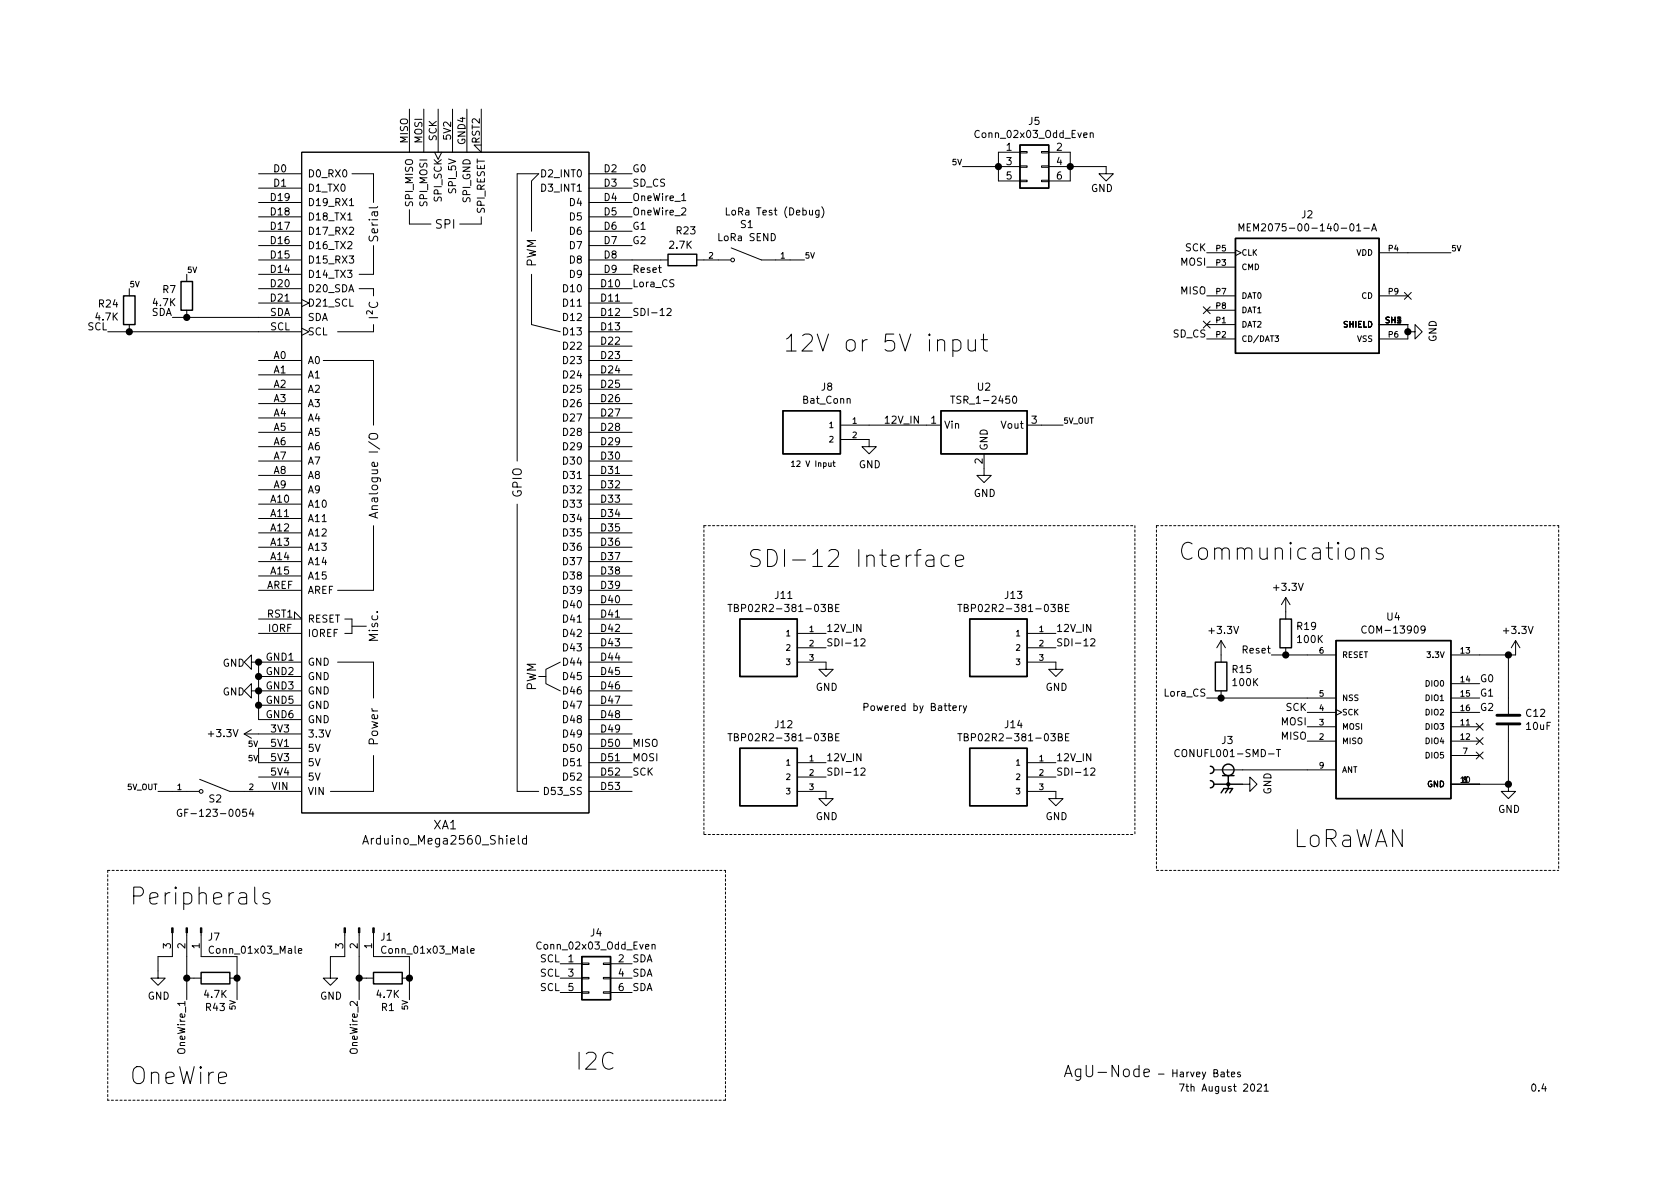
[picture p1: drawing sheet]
EESchema Schematic File Version 4
EELAYER 30 0
EELAYER END
$Descr A4 11693 8268
encoding utf-8
Sheet 1 1
Title ""
Date ""
Rev ""
Comp ""
Comment1 ""
Comment2 ""
Comment3 ""
Comment4 ""
$EndDescr
Text Notes 7400 7500 0    79   ~ 0
AgU-Node
Text Notes 8200 7600 0    50   ~ 0
7th August 2021
Text Notes 8050 7500 0    50   ~ 0
- Harvey Bates
Text Notes 10650 7600 0    50   ~ 0
0.4
$Comp
L UniversalNode-rescue:GND-power #PWR0120
U 1 1
P 7700 1150
F 0 "#PWR0120" H 7700 900 50  0001 C CNN
F 1 "GND" H 7750 1000 50  0000 R CNN
F 2 "" H 7700 1150 50  0001 C CNN
F 3 "" H 7700 1150 50  0001 C CNN
	1    7700 1150
	1    0    0    -1  
$EndComp
Wire Wire Line
	7450 1150 7700 1150
Wire Wire Line
	7450 1250 7450 1150
Connection ~ 7450 1150
Wire Wire Line
	7450 1150 7450 1050
Wire Wire Line
	6950 1050 6950 1150
Connection ~ 6950 1150
Wire Wire Line
	6950 1150 6950 1250
Wire Wire Line
	6950 1150 6700 1150
Text Label 7350 4500 0    50   ~ 0
SDI-12
Text Label 5750 4500 0    50   ~ 0
SDI-12
$Comp
L TBP02R2-381-03BE:TBP02R2-381-03BE J13
U 1 1
P 6950 4500
F 0 "J13" H 6843 4867 50  0000 C CNN
F 1 "TBP02R2-381-03BE" H 6843 4776 50  0000 C CNN
F 2 "TBP02R2-381-03BE:CUI_TBP02R2-381-03BE" H 6950 4500 50  0001 L BNN
F 3 "" H 6950 4500 50  0001 L BNN
F 4 "Manufacturer Recommendations" H 6950 4500 50  0001 L BNN "STANDARD"
F 5 "CUI" H 6950 4500 50  0001 L BNN "MANUFACTURER"
	1    6950 4500
	-1   0    0    -1  
$EndComp
$Comp
L TBP02R2-381-03BE:TBP02R2-381-03BE J11
U 1 1
P 5350 4500
F 0 "J11" H 5243 4867 50  0000 C CNN
F 1 "TBP02R2-381-03BE" H 5243 4776 50  0000 C CNN
F 2 "TBP02R2-381-03BE:CUI_TBP02R2-381-03BE" H 5350 4500 50  0001 L BNN
F 3 "" H 5350 4500 50  0001 L BNN
F 4 "Manufacturer Recommendations" H 5350 4500 50  0001 L BNN "STANDARD"
F 5 "CUI" H 5350 4500 50  0001 L BNN "MANUFACTURER"
	1    5350 4500
	-1   0    0    -1  
$EndComp
Wire Notes Line
	4900 3650 4900 5800
Wire Notes Line
	7900 3650 7900 5800
Text Notes 5200 3950 0    118  ~ 0
SDI-12 Interface\n
$Comp
L UniversalNode-rescue:Conn_02x03_Odd_Even-Connector_Generic J5
U 1 1
P 7150 1150
F 0 "J5" H 7200 1467 50  0000 C CNN
F 1 "Conn_02x03_Odd_Even" H 7200 1376 50  0000 C CNN
F 2 "Connector_PinSocket_2.54mm:PinSocket_2x03_P2.54mm_Vertical" H 7150 1150 50  0001 C CNN
F 3 "~" H 7150 1150 50  0001 C CNN
	1    7150 1150
	1    0    0    -1  
$EndComp
$Comp
L UniversalNode-rescue:Conn_01x03_Male-Connector J7
U 1 1
P 1300 6450
F 0 "J7" V 1362 6594 50  0000 L CNN
F 1 "Conn_01x03_Male" V 1453 6594 50  0000 L CNN
F 2 "Connector_PinSocket_2.54mm:PinSocket_1x03_P2.54mm_Vertical" H 1300 6450 50  0001 C CNN
F 3 "~" H 1300 6450 50  0001 C CNN
	1    1300 6450
	0    1    1    0   
$EndComp
$Comp
L UniversalNode-rescue:R-Device R43
U 1 1
P 1500 6800
F 0 "R43" V 1293 6800 50  0000 C CNN
F 1 "4.7K" V 1384 6800 50  0000 C CNN
F 2 "Resistor_SMD:R_0805_2012Metric" V 1430 6800 50  0001 C CNN
F 3 "~" H 1500 6800 50  0001 C CNN
	1    1500 6800
	0    -1   -1   0   
$EndComp
Wire Wire Line
	1400 6650 1650 6650
Wire Wire Line
	1650 6650 1650 6800
$Comp
L UniversalNode-rescue:GND-power #PWR0115
U 1 1
P 1100 6750
F 0 "#PWR0115" H 1100 6500 50  0001 C CNN
F 1 "GND" H 1105 6577 50  0000 C CNN
F 2 "" H 1100 6750 50  0001 C CNN
F 3 "" H 1100 6750 50  0001 C CNN
	1    1100 6750
	1    0    0    -1  
$EndComp
Wire Wire Line
	1100 6750 1100 6650
Wire Wire Line
	1100 6650 1200 6650
Connection ~ 1650 6800
Wire Wire Line
	1650 6800 1650 6950
Wire Wire Line
	1300 6650 1300 6800
Wire Wire Line
	1300 6800 1350 6800
Connection ~ 1300 6800
Wire Wire Line
	1300 6800 1300 6950
Wire Wire Line
	7250 2950 7400 2950
Text Label 7400 2950 0    39   ~ 0
5V_OUT
Text Label 6150 2950 0    50   ~ 0
12V_IN
Wire Wire Line
	6050 2950 6450 2950
$Comp
L UniversalNode-rescue:GND-power #PWR0107
U 1 1
P 6850 3250
F 0 "#PWR0107" H 6850 3000 50  0001 C CNN
F 1 "GND" H 6855 3077 50  0000 C CNN
F 2 "" H 6850 3250 50  0001 C CNN
F 3 "" H 6850 3250 50  0001 C CNN
	1    6850 3250
	1    0    0    -1  
$EndComp
$Comp
L UniversalNode-rescue:GND-power #PWR0108
U 1 1
P 6050 3050
F 0 "#PWR0108" H 6050 2800 50  0001 C CNN
F 1 "GND" H 6055 2877 50  0000 C CNN
F 2 "" H 6050 3050 50  0001 C CNN
F 3 "" H 6050 3050 50  0001 C CNN
	1    6050 3050
	1    0    0    -1  
$EndComp
$Comp
L TBP02R2-381-02BE:TBP02R2-381-02BE J8
U 1 1
P 5650 3050
F 0 "J8" H 5543 3417 50  0000 C CNN
F 1 "Bat_Conn" H 5543 3326 50  0000 C CNN
F 2 "TBP02R2-381-02BE:CUI_TBP02R2-381-02BE" H 5650 3050 50  0001 L BNN
F 3 "" H 5650 3050 50  0001 L BNN
F 4 "Manufacturer Recommendations" H 5650 3050 50  0001 L BNN "STANDARD"
F 5 "CUI" H 5650 3050 50  0001 L BNN "MANUFACTURER"
	1    5650 3050
	-1   0    0    -1  
$EndComp
$Comp
L UniversalNode-rescue:TSR_1-2450-Regulator_Switching U2
U 1 1
P 6850 3050
F 0 "U2" H 6850 3417 50  0000 C CNN
F 1 "TSR_1-2450" H 6850 3326 50  0000 C CNN
F 2 "Converter_DCDC:Converter_DCDC_TRACO_TSR-1_THT" H 6850 2900 50  0001 L CIN
F 3 "http://www.tracopower.com/products/tsr1.pdf" H 6850 3050 50  0001 C CNN
	1    6850 3050
	1    0    0    -1  
$EndComp
Text Notes 5450 2450 0    118  ~ 0
12V or 5V input
Text Notes 5500 3250 0    39   ~ 0
12 V Input
Text Notes 4000 7450 0    118  ~ 0
I2C
$Comp
L UniversalNode-rescue:Conn_02x03_Odd_Even-Connector_Generic J4
U 1 1
P 4100 6800
F 0 "J4" H 4150 7117 50  0000 C CNN
F 1 "Conn_02x03_Odd_Even" H 4150 7026 50  0000 C CNN
F 2 "Connector_PinSocket_2.54mm:PinSocket_2x03_P2.54mm_Vertical" H 4100 6800 50  0001 C CNN
F 3 "~" H 4100 6800 50  0001 C CNN
	1    4100 6800
	1    0    0    -1  
$EndComp
Text Label 3900 6900 2    50   ~ 0
SCL
Text Label 3900 6800 2    50   ~ 0
SCL
Text Label 3900 6700 2    50   ~ 0
SCL
Text Label 4400 6900 0    50   ~ 0
SDA
Text Label 4400 6800 0    50   ~ 0
SDA
Text Label 4400 6700 0    50   ~ 0
SDA
Wire Notes Line
	8050 6050 10850 6050
Wire Notes Line
	8050 3650 8050 6050
Wire Notes Line
	10850 3650 10850 6050
Text Notes 9000 5900 0    118  ~ 0
LoRaWAN
Wire Notes Line
	8050 3650 10850 3650
$Comp
L UniversalNode-rescue:+3.3V-power #PWR0186
U 1 1
P 8500 4550
F 0 "#PWR0186" H 8500 4400 50  0001 C CNN
F 1 "+3.3V" H 8515 4723 50  0000 C CNN
F 2 "" H 8500 4550 50  0001 C CNN
F 3 "" H 8500 4550 50  0001 C CNN
	1    8500 4550
	1    0    0    -1  
$EndComp
$Comp
L UniversalNode-rescue:+3.3V-power #PWR0185
U 1 1
P 10550 4550
F 0 "#PWR0185" H 10550 4400 50  0001 C CNN
F 1 "+3.3V" H 10565 4723 50  0000 C CNN
F 2 "" H 10550 4550 50  0001 C CNN
F 3 "" H 10550 4550 50  0001 C CNN
	1    10550 4550
	1    0    0    -1  
$EndComp
$Comp
L UniversalNode-rescue:+3.3V-power #PWR0184
U 1 1
P 8950 4250
F 0 "#PWR0184" H 8950 4100 50  0001 C CNN
F 1 "+3.3V" H 8965 4423 50  0000 C CNN
F 2 "" H 8950 4250 50  0001 C CNN
F 3 "" H 8950 4250 50  0001 C CNN
	1    8950 4250
	1    0    0    -1  
$EndComp
Text Notes 8200 3900 0    118  ~ 0
Communications
Text Label 10300 4750 0    50   ~ 0
G0
Text Label 9100 5150 2    50   ~ 0
MISO
Text Label 9100 5050 2    50   ~ 0
MOSI
Text Label 8400 4850 2    50   ~ 0
Lora_CS
Text Label 8850 4550 2    50   ~ 0
Reset
Text Label 10300 4850 0    50   ~ 0
G1
Text Label 10300 4950 0    50   ~ 0
G2
$Comp
L RFM69HCW:COM-13909 U4
U 1 1
P 9700 4950
F 0 "U4" H 9700 5617 50  0000 C CNN
F 1 "COM-13909" H 9700 5526 50  0000 C CNN
F 2 "RFM69HCW:MOD_COM-13909" H 9700 4950 50  0001 L BNN
F 3 "" H 9700 4950 50  0001 L BNN
F 4 "SparkFun Electronics" H 9700 4950 50  0001 L BNN "MANUFACTURER"
	1    9700 4950
	1    0    0    -1  
$EndComp
NoConn ~ 10300 5050
NoConn ~ 10300 5150
NoConn ~ 10300 5250
$Comp
L UniversalNode-rescue:R-Device R19
U 1 1
P 8950 4400
F 0 "R19" H 8880 4354 50  0000 R CNN
F 1 "100K" H 8880 4445 50  0000 R CNN
F 2 "Resistor_SMD:R_0805_2012Metric" V 8880 4400 50  0001 C CNN
F 3 "~" H 8950 4400 50  0001 C CNN
	1    8950 4400
	-1   0    0    1   
$EndComp
$Comp
L UniversalNode-rescue:R-Device R15
U 1 1
P 8500 4700
F 0 "R15" H 8430 4654 50  0000 R CNN
F 1 "100K" H 8430 4745 50  0000 R CNN
F 2 "Resistor_SMD:R_0805_2012Metric" V 8430 4700 50  0001 C CNN
F 3 "~" H 8500 4700 50  0001 C CNN
	1    8500 4700
	-1   0    0    1   
$EndComp
Wire Wire Line
	8950 4550 9100 4550
Wire Wire Line
	8850 4550 8950 4550
Connection ~ 8950 4550
Wire Wire Line
	8500 4850 9100 4850
Wire Wire Line
	8400 4850 8500 4850
Connection ~ 8500 4850
Text Label 9100 4950 2    50   ~ 0
SCK
$Comp
L CONUFL001-SMD-T:CONUFL001-SMD-T J3
U 1 1
P 8550 5450
F 0 "J3" H 8544 5757 50  0000 C CNN
F 1 "CONUFL001-SMD-T" H 8544 5666 50  0000 C CNN
F 2 "CONUFL001-SMD-T:LINX_CONUFL001-SMD-T" H 8550 5450 50  0001 L BNN
F 3 "" H 8550 5450 50  0001 L BNN
F 4 "B" H 8550 5450 50  0001 L BNN "PARTREV"
F 5 "Linx Technologies" H 8550 5450 50  0001 L BNN "MANUFACTURER"
F 6 "Manufacturer Recommendations" H 8550 5450 50  0001 L BNN "STANDARD"
	1    8550 5450
	1    0    0    -1  
$EndComp
Wire Wire Line
	8650 5350 9100 5350
$Comp
L UniversalNode-rescue:C-Device C12
U 1 1
P 10500 5000
F 0 "C12" H 10615 5046 50  0000 L CNN
F 1 "10uF" H 10615 4955 50  0000 L CNN
F 2 "Capacitor_SMD:CP_Elec_5x5.4" H 10538 4850 50  0001 C CNN
F 3 "~" H 10500 5000 50  0001 C CNN
	1    10500 5000
	1    0    0    -1  
$EndComp
Wire Wire Line
	10500 5150 10500 5450
Wire Wire Line
	10300 5450 10500 5450
Wire Wire Line
	10500 4850 10500 4550
Wire Wire Line
	10500 4550 10550 4550
Wire Wire Line
	10300 4550 10500 4550
Connection ~ 10500 4550
$Comp
L UniversalNode-rescue:GND-power #PWR0137
U 1 1
P 5750 5500
F 0 "#PWR0137" H 5750 5250 50  0001 C CNN
F 1 "GND" H 5755 5327 50  0000 C CNN
F 2 "" H 5750 5500 50  0001 C CNN
F 3 "" H 5750 5500 50  0001 C CNN
	1    5750 5500
	1    0    0    -1  
$EndComp
$Comp
L TBP02R2-381-03BE:TBP02R2-381-03BE J12
U 1 1
P 5350 5400
F 0 "J12" H 5243 5767 50  0000 C CNN
F 1 "TBP02R2-381-03BE" H 5243 5676 50  0000 C CNN
F 2 "TBP02R2-381-03BE:CUI_TBP02R2-381-03BE" H 5350 5400 50  0001 L BNN
F 3 "" H 5350 5400 50  0001 L BNN
F 4 "Manufacturer Recommendations" H 5350 5400 50  0001 L BNN "STANDARD"
F 5 "CUI" H 5350 5400 50  0001 L BNN "MANUFACTURER"
	1    5350 5400
	-1   0    0    -1  
$EndComp
Text Notes 6000 4950 0    50   ~ 0
Powered by Battery
$Comp
L UniversalNode-rescue:GND-power #PWR0135
U 1 1
P 7350 5500
F 0 "#PWR0135" H 7350 5250 50  0001 C CNN
F 1 "GND" H 7355 5327 50  0000 C CNN
F 2 "" H 7350 5500 50  0001 C CNN
F 3 "" H 7350 5500 50  0001 C CNN
	1    7350 5500
	1    0    0    -1  
$EndComp
$Comp
L TBP02R2-381-03BE:TBP02R2-381-03BE J14
U 1 1
P 6950 5400
F 0 "J14" H 6843 5767 50  0000 C CNN
F 1 "TBP02R2-381-03BE" H 6843 5676 50  0000 C CNN
F 2 "TBP02R2-381-03BE:CUI_TBP02R2-381-03BE" H 6950 5400 50  0001 L BNN
F 3 "" H 6950 5400 50  0001 L BNN
F 4 "Manufacturer Recommendations" H 6950 5400 50  0001 L BNN "STANDARD"
F 5 "CUI" H 6950 5400 50  0001 L BNN "MANUFACTURER"
	1    6950 5400
	-1   0    0    -1  
$EndComp
Text Label 7350 5400 0    50   ~ 0
SDI-12
Text Label 5750 5400 0    50   ~ 0
SDI-12
$Comp
L UniversalNode-rescue:Conn_01x03_Male-Connector J1
U 1 1
P 2500 6450
F 0 "J1" V 2562 6594 50  0000 L CNN
F 1 "Conn_01x03_Male" V 2653 6594 50  0000 L CNN
F 2 "Connector_PinSocket_2.54mm:PinSocket_1x03_P2.54mm_Vertical" H 2500 6450 50  0001 C CNN
F 3 "~" H 2500 6450 50  0001 C CNN
	1    2500 6450
	0    1    1    0   
$EndComp
$Comp
L UniversalNode-rescue:R-Device R1
U 1 1
P 2700 6800
F 0 "R1" V 2493 6800 50  0000 C CNN
F 1 "4.7K" V 2584 6800 50  0000 C CNN
F 2 "Resistor_SMD:R_0805_2012Metric" V 2630 6800 50  0001 C CNN
F 3 "~" H 2700 6800 50  0001 C CNN
	1    2700 6800
	0    -1   -1   0   
$EndComp
Wire Wire Line
	2600 6650 2850 6650
Wire Wire Line
	2850 6650 2850 6800
$Comp
L UniversalNode-rescue:GND-power #PWR0101
U 1 1
P 2300 6750
F 0 "#PWR0101" H 2300 6500 50  0001 C CNN
F 1 "GND" H 2305 6577 50  0000 C CNN
F 2 "" H 2300 6750 50  0001 C CNN
F 3 "" H 2300 6750 50  0001 C CNN
	1    2300 6750
	1    0    0    -1  
$EndComp
Wire Wire Line
	2300 6750 2300 6650
Wire Wire Line
	2300 6650 2400 6650
Text Label 2500 6950 3    50   ~ 0
OneWire_2
Connection ~ 2850 6800
Wire Wire Line
	2850 6800 2850 6950
Wire Wire Line
	2500 6650 2500 6800
Wire Wire Line
	2500 6800 2550 6800
Connection ~ 2500 6800
Wire Wire Line
	2500 6800 2500 6950
Text Label 1300 6950 3    50   ~ 0
OneWire_1
Text Label 1650 6950 3    39   ~ 0
5V
Text Label 2850 6950 3    39   ~ 0
5V
Text Notes 900  6300 0    118  ~ 0
Peripherals
Wire Notes Line
	750  6050 5050 6050
Wire Notes Line
	5050 7650 750  7650
Text Notes 900  7550 0    118  ~ 0
OneWire
Wire Notes Line
	750  6050 750  7650
Wire Notes Line
	5050 6050 5050 7650
Text Label 6700 1150 2    39   ~ 0
5V
Text Label 5750 5300 0    50   ~ 0
12V_IN
Text Label 7350 4400 0    50   ~ 0
12V_IN
Text Label 5750 4400 0    50   ~ 0
12V_IN
Text Label 7350 5300 0    50   ~ 0
12V_IN
$Comp
L UniversalNode-rescue:GND-power #PWR0102
U 1 1
P 7350 4600
F 0 "#PWR0102" H 7350 4350 50  0001 C CNN
F 1 "GND" H 7355 4427 50  0000 C CNN
F 2 "" H 7350 4600 50  0001 C CNN
F 3 "" H 7350 4600 50  0001 C CNN
	1    7350 4600
	1    0    0    -1  
$EndComp
$Comp
L UniversalNode-rescue:GND-power #PWR0103
U 1 1
P 5750 4600
F 0 "#PWR0103" H 5750 4350 50  0001 C CNN
F 1 "GND" H 5755 4427 50  0000 C CNN
F 2 "" H 5750 4600 50  0001 C CNN
F 3 "" H 5750 4600 50  0001 C CNN
	1    5750 4600
	1    0    0    -1  
$EndComp
Wire Notes Line
	4900 5800 7900 5800
Wire Notes Line
	4900 3650 7900 3650
Text Label 900  2000 0    39   ~ 0
5V
Text Label 1300 1900 0    39   ~ 0
5V
Text Label 4400 2200 0    50   ~ 0
SDI-12
$Comp
L UniversalNode-rescue:GND-power #PWR0105
U 1 1
P 1800 4600
F 0 "#PWR0105" H 1800 4350 50  0001 C CNN
F 1 "GND" V 1805 4427 50  0000 C CNN
F 2 "" H 1800 4600 50  0001 C CNN
F 3 "" H 1800 4600 50  0001 C CNN
	1    1800 4600
	0    1    1    0   
$EndComp
$Comp
L UniversalNode-rescue:+3.3V-power #PWR0193
U 1 1
P 1800 5100
F 0 "#PWR0193" H 1800 4950 50  0001 C CNN
F 1 "+3.3V" V 1800 5350 50  0000 C CNN
F 2 "" H 1800 5100 50  0001 C CNN
F 3 "" H 1800 5100 50  0001 C CNN
	1    1800 5100
	0    -1   -1   0   
$EndComp
Text Label 1800 5200 2    39   ~ 0
5V
Connection ~ 900  2300
Wire Wire Line
	1800 2300 900  2300
Connection ~ 1300 2200
Wire Wire Line
	1800 2200 1300 2200
$Comp
L GF-123-0054:GF-123-0054 S2
U 1 1
P 1500 5500
F 0 "S2" H 1500 5450 50  0000 C CNN
F 1 "GF-123-0054" H 1500 5350 50  0000 C CNN
F 2 "GF-123-0054:SW_GF-123-0054" H 1500 5500 50  0001 L BNN
F 3 "" H 1500 5500 50  0001 L BNN
F 4 "May 20, 2003" H 1500 5500 50  0001 L BNN "PARTREV"
F 5 "CW Industries" H 1500 5500 50  0001 L BNN "MANUFACTURER"
F 6 "14.96 mm" H 1500 5500 50  0001 L BNN "MAXIMUM_PACKAGE_HIEGHT"
F 7 "Manufacturer Recommendations" H 1500 5500 50  0001 L BNN "STANDARD"
	1    1500 5500
	-1   0    0    -1  
$EndComp
Text Label 4400 1500 0    50   ~ 0
OneWire_2
Text Label 4400 1400 0    50   ~ 0
OneWire_1
Text Label 1100 5500 2    39   ~ 0
5V_OUT
Wire Wire Line
	1200 5500 1100 5500
Text Label 4400 1900 0    50   ~ 0
Reset
Text Label 4400 2000 0    50   ~ 0
Lora_CS
Text Label 4400 5400 0    50   ~ 0
SCK
Text Label 4400 5200 0    50   ~ 0
MISO
Text Label 4400 1700 0    50   ~ 0
G2
Text Label 4400 1600 0    50   ~ 0
G1
Text Label 4400 1200 0    50   ~ 0
G0
Wire Wire Line
	1300 2200 1200 2200
Wire Wire Line
	900  2300 750  2300
$Comp
L UniversalNode-rescue:R-Device R24
U 1 1
P 900 2150
F 0 "R24" H 970 2196 50  0000 L CNN
F 1 "4.7K" H 970 2105 50  0000 L CNN
F 2 "Resistor_SMD:R_0805_2012Metric" V 830 2150 50  0001 C CNN
F 3 "~" H 900 2150 50  0001 C CNN
	1    900  2150
	-1   0    0    -1  
$EndComp
Text Label 750  2300 2    50   ~ 0
SCL
$Comp
L UniversalNode-rescue:R-Device R7
U 1 1
P 1300 2050
F 0 "R7" H 1370 2096 50  0000 L CNN
F 1 "4.7K" H 1370 2005 50  0000 L CNN
F 2 "Resistor_SMD:R_0805_2012Metric" V 1230 2050 50  0001 C CNN
F 3 "~" H 1300 2050 50  0001 C CNN
	1    1300 2050
	-1   0    0    -1  
$EndComp
Text Label 1200 2200 2    50   ~ 0
SDA
Text Label 4400 5300 0    50   ~ 0
MOSI
$Comp
L UniversalNode-rescue:R-Device R23
U 1 1
P 4750 1800
F 0 "R23" V 4950 1750 50  0000 L CNN
F 1 "2.7K" V 4850 1700 50  0000 L CNN
F 2 "Resistor_SMD:R_0805_2012Metric" V 4680 1800 50  0001 C CNN
F 3 "~" H 4750 1800 50  0001 C CNN
	1    4750 1800
	0    1    -1   0   
$EndComp
Wire Wire Line
	5600 1800 5500 1800
$Comp
L PTS636_SM43J_SMTR_LFS:PTS636_SM43J_SMTR_LFS S1
U 1 1
P 5200 1800
F 0 "S1" H 5200 2049 50  0000 C CNN
F 1 "LoRa SEND" H 5200 1958 50  0000 C CNN
F 2 "PTS636_SM43J_SMTR_LFS:SW_PTS636_SM43J_SMTR_LFS" H 5200 1800 50  0001 L BNN
F 3 "" H 5200 1800 50  0001 L BNN
F 4 "27 mar 19" H 5200 1800 50  0001 L BNN "PARTREV"
F 5 "C&K" H 5200 1800 50  0001 L BNN "MANUFACTURER"
F 6 "4.3 mm" H 5200 1800 50  0001 L BNN "MAXIMUM_PACKAGE_HEIGHT"
F 7 "Manufacturer Recommendations" H 5200 1800 50  0001 L BNN "STANDARD"
	1    5200 1800
	-1   0    0    -1  
$EndComp
Text Notes 5750 1500 2    50   ~ 0
LoRa Test (Debug)
$Comp
L MEM2075-00-140-01-A:MEM2075-00-140-01-A J2
U 1 1
P 9100 2050
F 0 "J2" H 9100 2617 50  0000 C CNN
F 1 "MEM2075-00-140-01-A" H 9100 2526 50  0000 C CNN
F 2 "MEM2075-00-140-01-A:GCT_MEM2075-00-140-01-A" H 9100 2050 50  0001 L BNN
F 3 "" H 9100 2050 50  0001 L BNN
F 4 "A" H 9100 2050 50  0001 L BNN "PARTREV"
F 5 "GCT" H 9100 2050 50  0001 L BNN "MANUFACTURER"
F 6 "Manufacturer recommendations" H 9100 2050 50  0001 L BNN "STANDARD"
	1    9100 2050
	1    0    0    -1  
$EndComp
Text Label 8400 1750 2    50   ~ 0
SCK
Text Label 8400 1850 2    50   ~ 0
MOSI
Text Label 8400 2050 2    50   ~ 0
MISO
NoConn ~ 8400 2150
NoConn ~ 8400 2250
Text Label 8400 2350 2    50   ~ 0
SD_CS
Text Label 4400 1300 0    50   ~ 0
SD_CS
Wire Wire Line
	9800 1750 10100 1750
Text Label 10100 1750 0    39   ~ 0
5V
Wire Wire Line
	9800 2250 9800 2300
$Comp
L UniversalNode-rescue:GND-power #PWR0106
U 1 1
P 9800 2300
F 0 "#PWR0106" H 9800 2050 50  0001 C CNN
F 1 "GND" H 9805 2127 50  0000 C CNN
F 2 "" H 9800 2300 50  0001 C CNN
F 3 "" H 9800 2300 50  0001 C CNN
	1    9800 2300
	0    -1   -1   0   
$EndComp
Connection ~ 9800 2300
Wire Wire Line
	9800 2300 9800 2350
$Comp
L UniversalNode-rescue:GND-power #PWR0109
U 1 1
P 8650 5450
F 0 "#PWR0109" H 8650 5200 50  0001 C CNN
F 1 "GND" H 8655 5277 50  0000 C CNN
F 2 "" H 8650 5450 50  0001 C CNN
F 3 "" H 8650 5450 50  0001 C CNN
	1    8650 5450
	0    -1   -1   0   
$EndComp
$Comp
L UniversalNode-rescue:GND-power #PWR0110
U 1 1
P 10500 5450
F 0 "#PWR0110" H 10500 5200 50  0001 C CNN
F 1 "GND" H 10505 5277 50  0000 C CNN
F 2 "" H 10500 5450 50  0001 C CNN
F 3 "" H 10500 5450 50  0001 C CNN
	1    10500 5450
	1    0    0    -1  
$EndComp
Connection ~ 10500 5450
$Comp
L arduino:Arduino_Mega2560_Shield XA1
U 1 1
P 3100 3350
F 0 "XA1" H 3100 969 60  0000 C CNN
F 1 "Arduino_Mega2560_Shield" H 3100 863 60  0000 C CNN
F 2 "Arduino:Arduino_Mega2560_Shield" H 3800 6100 60  0001 C CNN
F 3 "https://store.arduino.cc/arduino-mega-2560-rev3" H 3800 6100 60  0001 C CNN
	1    3100 3350
	1    0    0    -1  
$EndComp
$Comp
L UniversalNode-rescue:GND-power #PWR0104
U 1 1
P 1800 4800
F 0 "#PWR0104" H 1800 4550 50  0001 C CNN
F 1 "GND" V 1805 4627 50  0000 C CNN
F 2 "" H 1800 4800 50  0001 C CNN
F 3 "" H 1800 4800 50  0001 C CNN
	1    1800 4800
	0    1    1    0   
$EndComp
Text Label 1800 5300 2    39   ~ 0
5V
Wire Wire Line
	4400 1800 4600 1800
NoConn ~ 9800 2050
Wire Wire Line
	1800 4600 1800 4700
Connection ~ 1800 4600
Connection ~ 1800 4700
Wire Wire Line
	1800 4700 1800 4800
Connection ~ 1800 4800
Wire Wire Line
	1800 4800 1800 4900
Connection ~ 1800 4900
Wire Wire Line
	1800 4900 1800 5000
Wire Wire Line
	1800 5200 1800 5300
Text Label 5600 1800 0    39   ~ 0
5V
$EndSCHEMATC
